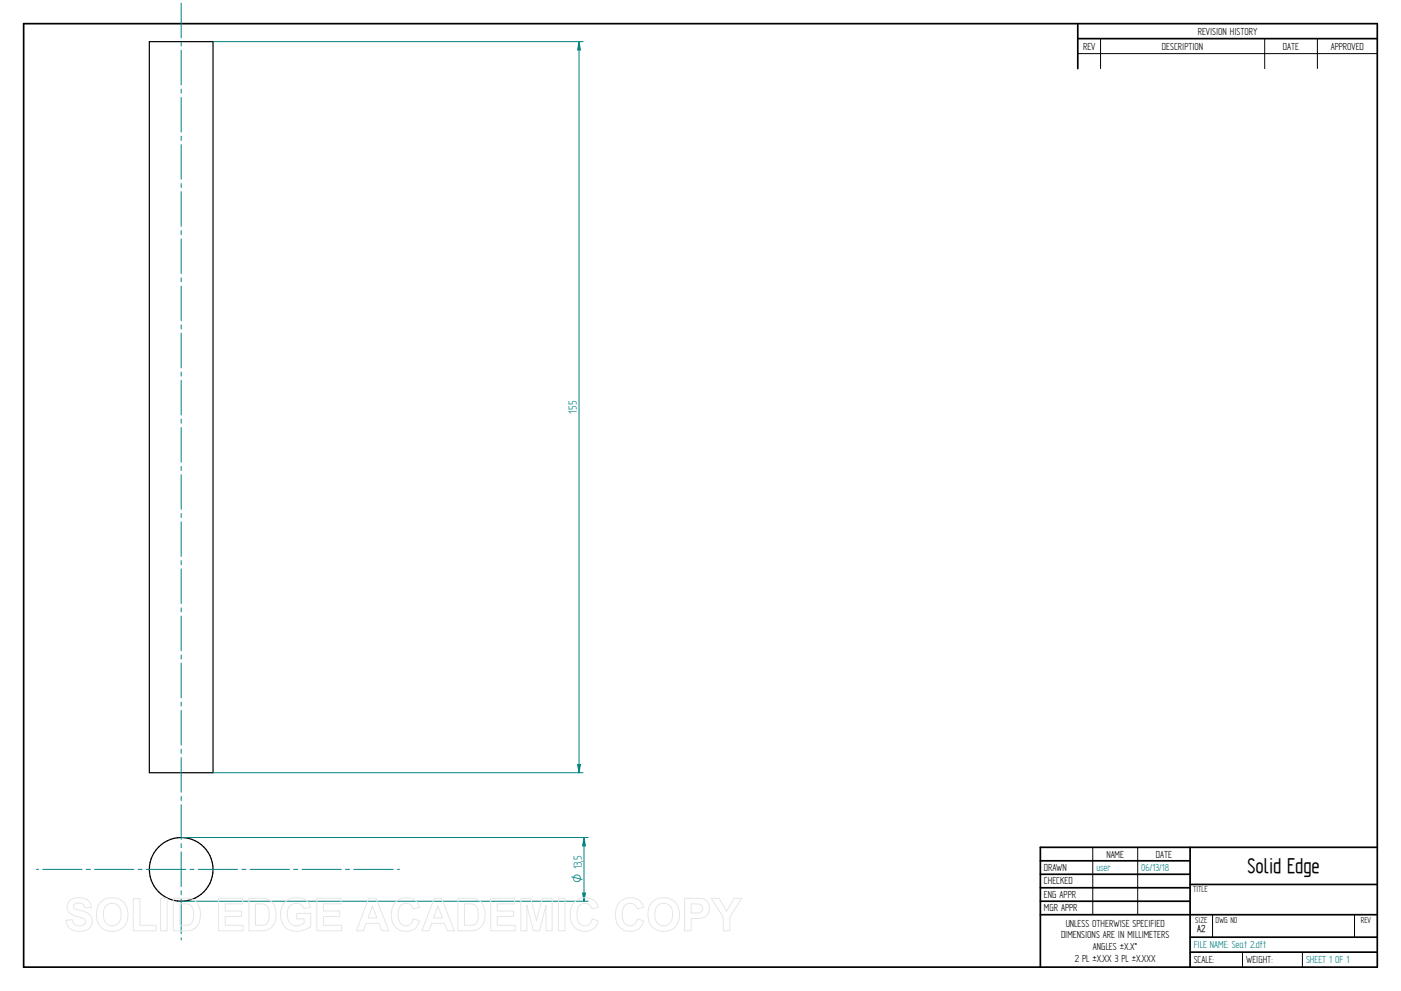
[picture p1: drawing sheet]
<svg xmlns="http://www.w3.org/2000/svg" width="594mm" height="420mm" viewBox="0 0 594 420" stroke-linecap="round" stroke-linejoin="round" font-family="sans-serif">
<g fill="none" stroke="#000" stroke-width=".72">
<path d="M10 10h574v400h-574zM457 10v19.1M457 16.4h127M504.6 359.2v50.8M584 359.2h-142.9v50.8M441.1 365h63.5M441.1 370.7h63.5M441.1 376.4h63.5M504.6 375h79.4M441.1 382.1h63.5M441.1 387.8h142.9M504.6 397.3h79.4"/>
<path d="M504.6 403.7h79.4"/>
</g>
<path d="M466.7 16.4v12.7M536.3 16.4v12.7M558.6 16.4v12.7M457 22.7h127M463.4 359.2v28.6M482.4 359.2v28.6M514.2 387.9v9.4M574.4 387.9v9.4M526.9 403.7v6.3M552.3 403.7v6.3" fill="none" stroke="#000" stroke-width=".42"/>
<g fill="none" stroke="#000" stroke-width=".51">
<path d="M63.3 17.7h27v309.9h-27z"/>
<circle cx="76.8" cy="368.6" r="13.5"/>
</g>
<g fill="none" stroke="#008080" stroke-width=".42">
<path d="M76.8 1.3v14.7M76.8 17.8v1.7M90.3 17.7h157M76.8 21.3v14.7M76.8 37.8v1.7M76.8 41.3v14.7M76.8 57.8v1.7M76.8 61.3v14.7M76.8 77.8v1.7M76.8 81.3v14.7M76.8 97.8v1.7M76.8 101.3v14.7"/>
<path d="M76.8 117.8v1.7M76.8 121.3v14.7M76.8 137.8v1.7M76.8 141.3v14.7M76.8 157.7v1.8M76.8 161.2v14.7M76.8 177.8v1.7M76.8 181.2v14.8M76.8 197.7v1.7M76.8 201.3v14.6M76.8 217.7v1.7M76.8 221.2v14.7"/>
<path d="M76.8 237.7v1.7M76.8 241.2v14.7M76.8 257.7v1.7M76.8 261.2v14.7M76.8 277.7v1.7M76.8 281.2v14.7M76.8 297.7v1.7M76.8 301.2v14.7M76.8 317.7v1.7M76.8 321.2v14.7M76.8 337.7v1.7M90.3 327.6h157"/>
<path d="M244.9 324.1h1.2l-.6 3.5zM76.8 341.2v14.7M76.8 357.7v1.7M15.5 368.6h.8M18.1 368.6h16.7M36.6 368.6h1.7M40.1 368.6h16.7M58.6 368.6h1.7M62.1 368.6h16.7M76.8 361.1v14.8M76.8 377.7v1.6M80.6 368.6h1.6"/>
<path d="M84.1 368.6h16.6M102.6 368.6h1.7M106 368.6h16.8M124.5 368.6h1.7M128.1 368.6h16.6M146.5 368.6h1.7M150 368.6h16.7M168.5 368.6h.9M76.8 381.2v14.7M76.8 397.6v.9"/>
</g>
<path d="M244.9 324.1h1.2l-.6 3.5z" fill="#008080"/>
<path d="M245.5 17.7l.6 3.5h-1.2z" fill="none" stroke="#008080" stroke-width=".42"/>
<path d="M245.5 17.7l.6 3.5h-1.2z" fill="#008080"/>
<path d="M245.5 17.7v309.9M76.8 355.1h172.6M247.1 378.6h1.1l-.6 3.5zM76.8 382.1h172.6" fill="none" stroke="#008080" stroke-width=".42"/>
<path d="M247.1 378.6h1.1l-.6 3.5z" fill="#008080"/>
<path d="M247.6 355.1l.6 3.5h-1.1z" fill="none" stroke="#008080" stroke-width=".42"/>
<path d="M247.6 355.1l.6 3.5h-1.1z" fill="#008080"/>
<path d="M247.6 355.1v27" fill="none" stroke="#008080" stroke-width=".42"/>
<g fill="none" stroke="#e6e6e6" stroke-width=".42">
<path d="M29.6 381.8a6.5 6.5 0 0 1 8.5 .8l.6 2.2-2.8 .1a2.7 2.7 0 0 0-2.1-2 2.7 2.7 0 0 0-2.7 1.1 1.87 1.87 0 0 0 2.2 1.8l1.4 .4a4.4 4.4 0 0 1 4 6.2 6.4 6.4 0 0 1-9.1 1.3l-1.2-1.8-.5-1.7 2.7-.3a2.94 2.94 0 0 0 2.6 2.6 2.94 2.94 0 0 0 3.1-1.9 2.67 2.67 0 0 0-2.9-1.8 4.9 4.9 0 0 1-5-4.3l.4-1.6zM42.8 382.4a6.9 6.9 0 0 1 8.3-.8 6.9 6.9 0 0 1 3 7.7 6.7 6.7 0 0 1-8 5.5 6.7 6.7 0 0 1-5.1-8.3 6.1 6.1 0 0 1 1.8-4.1zM44.8 384.2a3.9 3.9 0 0 1 4.6-.8 3.9 3.9 0 0 1 2 4.3 3.8 3.8 0 0 1-1.9 4.3 3.8 3.8 0 0 1-4.6-.7 6.6 6.6 0 0 1-.1-7.1zM56.5 381h2.8v11.3h6.9v2.3h-9.7zM68.1 380.9h2.8v13.7h-2.8zM73.5 380.9h5a5.9 5.9 0 0 1 6.5 7 5.9 5.9 0 0 1-6.3 6.7h-5.2zM76.3 383.2h1.8a3.4 3.4 0 0 1 4 3.9v1.2a3.2 3.2 0 0 1-3.8 4h-2zM92.7 380.9h10.2v2.3h-7.4v3h6.9v2.4h-6.9v3.7h7.7v2.3h-10.5zM105.5 380.9h5.1a5.9 5.9 0 0 1 6.4 7 5.9 5.9 0 0 1-6.3 6.7h-5.2zM108.3 383.2h1.9a3.4 3.4 0 0 1 4 3.9v1.2a3.2 3.2 0 0 1-3.8 4h-2.1zM120.9 382.4a7.3 7.3 0 0 1 9.7 .1l1 2.2-2.7 .5a3.7 3.7 0 0 0-4.6-2 3.7 3.7 0 0 0-2.5 4.4 4.2 4.2 0 0 0 2.2 4.5 4.2 4.2 0 0 0 5-.8v-1.7h-3.2v-2.3h6v5.4a8.1 8.1 0 0 1-11.8-.8 8.3 8.3 0 0 1 .9-9.5zM134.4 380.9h10.2v2.3h-7.4v3h6.9v2.4h-6.9v3.7h7.6v2.3h-10.4z"/>
<path d="M156.4 380.9h3l5.5 13.7h-3l-1.2-3.1h-5.5l-1.1 3.1h-3zM157.9 384.1l1.9 5.1h-3.7zM167.7 382.5a6 6 0 0 1 10.2 2.1l-2.8 .7a3.2 3.2 0 0 0-3.9-2.2 3.2 3.2 0 0 0-2.4 3.8 4.6 4.6 0 0 0 2.5 5.5 3.2 3.2 0 0 0 4-2.8l2.6 .8a6.1 6.1 0 0 1-7.2 4.3 6.1 6.1 0 0 1-4.8-6.8 7.7 7.7 0 0 1 1.8-5.4zM184.1 380.9h3.1l5.5 13.7h-3l-1.2-3.1h-5.5l-1.1 3.1h-3zM185.7 384.1l1.9 5.1h-3.8zM194.2 380.9h5a5.9 5.9 0 0 1 6.5 7 5.9 5.9 0 0 1-6.3 6.7h-5.2zM197 383.2h1.8a3.4 3.4 0 0 1 4 3.9v1.2a3.2 3.2 0 0 1-3.8 4h-2zM208.1 380.9h10.2v2.3h-7.4v3h6.9v2.4h-6.9v3.7h7.6v2.3h-10.4zM220.8 380.9h4.2l2.5 9.3 2.4-9.3h4.2v13.7h-2.5l-.1-10.8-2.7 10.8h-2.7l-2.7-10.8v10.8h-2.6zM236.8 380.9h2.8v13.7h-2.8zM243.5 382.5a6 6 0 0 1 10.2 2.1l-2.8 .7a3.2 3.2 0 0 0-3.8-2.2 3.2 3.2 0 0 0-2.4 3.8 4.6 4.6 0 0 0 2.4 5.5 3.2 3.2 0 0 0 4-2.8l2.6 .8a6.1 6.1 0 0 1-7.2 4.3 6.1 6.1 0 0 1-4.7-6.8 7.7 7.7 0 0 1 1.7-5.4zM262.7 382.5a6 6 0 0 1 10.2 2.1l-2.7 .7a3.2 3.2 0 0 0-3.9-2.2 3.2 3.2 0 0 0-2.4 3.8 4.6 4.6 0 0 0 2.4 5.5 3.2 3.2 0 0 0 4-2.8l2.7 .8a6.1 6.1 0 0 1-7.2 4.3 6.1 6.1 0 0 1-4.8-6.8 7.7 7.7 0 0 1 1.7-5.4z"/>
<path d="M276.7 382.4a6.9 6.9 0 0 1 8.3-.8 6.9 6.9 0 0 1 3 7.7 6.7 6.7 0 0 1-8.1 5.5 6.7 6.7 0 0 1-5.1-8.3 6.1 6.1 0 0 1 1.9-4.1zM278.7 384.2a3.9 3.9 0 0 1 4.6-.8 3.9 3.9 0 0 1 1.9 4.3 3.8 3.8 0 0 1-1.8 4.3 3.8 3.8 0 0 1-4.7-.7 6.6 6.6 0 0 1 0-7.1zM290.3 380.9h5.2a4.4 4.4 0 0 1 5.4 4.3 4.4 4.4 0 0 1-5.4 4.2h-2.4v5.2h-2.8zM293.1 383.2h1.8a2.1 2.1 0 0 1 2.6 .6 2.1 2.1 0 0 1 0 2.6 3.4 3.4 0 0 1-2.9 .7h-1.5zM301.6 380.9h3.3l3.2 5.4 3.2-5.4h3.2l-5 7.9v5.8h-2.8v-5.8z"/>
</g>
<text font-size="10.1" x="529" y="370.2">Solid Edge</text>
<text font-size="5.6" fill="#008080" x="244.6" y="175.3" transform="rotate(-90 244.6 175.3)">155</text>
<text font-size="5.4" fill="#008080" x="246.8" y="374.6" transform="rotate(-90 246.8 374.6)">O 13,5</text>
<g font-size="4.9">
<text x="507.9" y="14.7">REVISION HISTORY</text>
<text x="459.3" y="21">REV</text>
<text x="492.7" y="21">DESCRIPTION</text>
<text x="544" y="21">DATE</text>
<text x="564.3" y="21">APPROVED</text>
<text x="469.1" y="363.6">NAME</text>
<text x="490.1" y="363.6">DATE</text>
<text x="442.7" y="369.3">DRAWN</text>
<text x="442.7" y="375">CHECKED</text>
<text x="442.7" y="380.7">ENG APPR</text>
<text x="442.7" y="386.4">MGR APPR</text>
<text x="451.9" y="392.9">UNLESS OTHERWISE SPECIFIED</text>
<text x="449.9" y="397.9">DIMENSIONS ARE IN MILLIMETERS</text>
<text x="455.7" y="407.8">2 PL ±X.XX 3 PL ±X.XXX</text>
<text x="463.5" y="402.9">ANGLES ±X.X°</text>
<text x="506.2" y="408.3">SCALE:</text>
<text x="528.4" y="408.3">WEIGHT:</text>
</g>
<g font-size="4.9" fill="#008080">
<text x="464.9" y="369.3">user</text>
<text x="483.9" y="369.3">06/13/18</text>
<text x="506.2" y="402">FILE NAME: Seat 2.dft</text>
<text x="553.8" y="408.4">SHEET 1 OF 1</text>
</g>
<text font-size="4.8" x="507.7" y="395.3">A2</text>
<g font-size="4.1">
<text x="505.9" y="378.3">TITLE</text>
<text x="506.9" y="391.1">SIZE</text>
<text x="515.4" y="391.1">DWG NO</text>
<text x="577" y="391.1">REV</text>
</g>
</svg>
